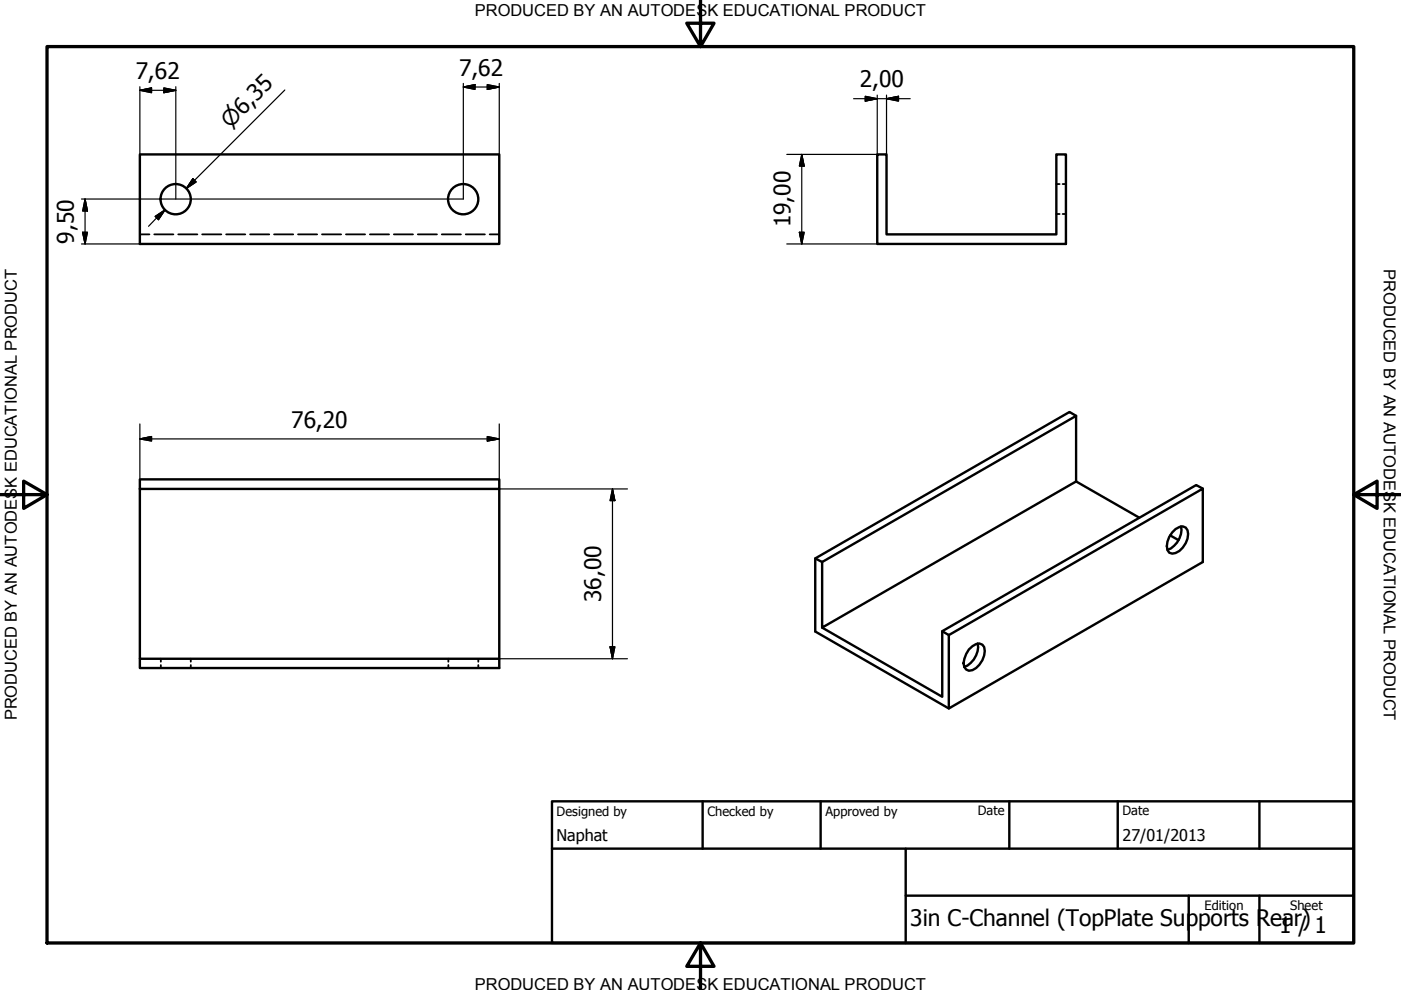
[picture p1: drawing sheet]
<svg xmlns="http://www.w3.org/2000/svg" width="297mm" height="210mm" viewBox="0 0 297 210" stroke-linecap="round" stroke-linejoin="round" font-family="sans-serif">
<!-- layer: Visible (ISO) -->
<g fill="none" stroke="#000" stroke-width=".51">
<path d="M29.7 32.7h76.2v19h-76.2zM186 32.7h2v17h36v-17h2v19h-40zM228.2 88.2l-1.4-.9-54 31.1v15.5l28.4 16.3M29.7 101.6h76.2v2.1h-76.2zM29.7 103.7v36h76.2v1.9h-76.2v-1.9M105.9 103.7v36M228.2 102.1v-13.9l-53.9 31-1.5-.8M228.2 102.1l-53.9 31v-13.9M228.2 102.1l13.4 7.7M248.1 113.5l1.8 1M248.5 112.9a2.25 2.25 0 0 1 2.9-1 2.86 2.86 0 0 1 0 3.3 3.6 3.6 0 0 1-2.9 2.2l-.6-.2a2.97 2.97 0 0 1 0-3.4zM250.4 111.6a4.5 4.5 0 0 1-2.9 5"/>
<path d="M255 103.6l-1.4-.8-53.8 31v13.9l-25.5-14.6M199.8 133.8l1.4 .9 53.8-31.1v15.6l-53.8 31v-15.5M205.4 137.7l1.5-1.1 .7-.2 .7 .3a2.86 2.86 0 0 1 0 3.3 3.6 3.6 0 0 1-2.9 2.2 1.74 1.74 0 0 1-.9-2.5zM207.3 136.4a4.5 4.5 0 0 1-2.9 5"/>
<circle cx="37.2" cy="42.2" r="3.2"/>
<circle cx="98.2" cy="42.2" r="3.2"/>
</g>
<!-- layer: Hidden (ISO) -->
<g fill="none" stroke="#000" stroke-width=".38">
<path d="M224 39h.7M225.3 39h.7M29.7 49.7h2M32.7 49.7h4.1M37.8 49.7h4M42.9 49.7h4M47.9 49.7h4.1M53 49.7h4.1M58.1 49.7h4.1M63.2 49.7h4M68.3 49.7h4M73.3 49.7h4.1"/>
<path d="M78.4 49.7h4.1M83.5 49.7h4.1M88.6 49.7h4M93.7 49.7h4M98.7 49.7h4.1M103.8 49.7h2.1M224 45.4h.7M225.3 45.4h.7M34.1 139.7v.6M40.4 139.7v.6M95.1 139.7v.6M101.4 139.7v.6"/>
<path d="M34.1 141v.6M40.4 141v.6M95.1 141v.6M101.4 141v.6"/>
</g>
<!-- layer: Border (ISO) -->
<path d="M148.5 -.1v10l-2.9-5h5.8l-2.9 5M10 9.9h277v190h-277zM0 104.9h10l-5-2.9v5.8l5-2.9M287 104.9l5 2.9v-5.8l-5 2.9h10M148.5 199.9l2.9 5h-5.8l2.9-5v10" fill="none" stroke="#000" stroke-width=".7"/>
<!-- layer: Title (ISO) -->
<path d="M117 169.9h170v30h-170zM117 179.9h170M149 169.9v10M174 169.9v10M192 179.9v20M214 169.9v10M237 169.9v10M267 169.9v10M192 189.9h95M252 189.9v10M267 189.9v10" fill="none" stroke="#000" stroke-width=".51"/>
<!-- layer: Dimension (ISO) -->
<g fill="none" stroke="#000" stroke-width=".25">
<path d="M29.7 19.1l2.4-.5v1.1zM29.7 18.4v14.3M29.7 19.1h7.6M34.7 18.6l2.6 .5-2.6 .6zM37.3 18.4v23.8M60.4 19.1l-20.9 20.9 1.8-1.8M98.2 18.5l2.5-.6v1.1zM98.2 18.5h7.7M98.2 17.7v24.5h-80.9M103.3 17.9l2.6 .6-2.6 .5zM105.9 17.7v15M40.9 37.9l.7 .7-2.1 1.4z"/>
<path d="M170 32.7l.5 2.5h-1zM170 32.7v19M181 20.9h12M183.5 20.4l2.5 .5-2.5 .5zM186 20.2v12.5h-19.2M188 20.9l2.5-.5v1zM188 20.2v12.5M17.3 51.7h12.4M17.5 49.2h1l-.5 2.5zM18 42.2l.5 2.5h-1zM18 42.2v9.5M32.9 45.9l2.1-1.4-1.4 2.1z"/>
<path d="M35 44.5l-3.5 3.5M166.8 51.7h19.2M169.5 49.2h1l-.5 2.5zM29.7 93.1l2.4-.5v.9zM29.7 93.1h76.2M29.7 89.9v11.7M103.3 92.6l2.6 .5-2.6 .4zM105.9 89.9v11.7M105.9 103.7h27.1M129.9 103.7l.5 2.4h-1.1zM129.9 103.7v36M105.9 139.7h27.1"/>
<path d="M129.3 137.1h1.1l-.5 2.6z"/>
</g>
<g fill="#000" stroke="#000" stroke-width=".25">
<path d="M29.7 19.1l2.4-.5zM29.7 19.1l2.4-.5v1.1zM34.7 19.7l2.6-.6zM34.7 18.6l2.6 .5-2.6 .6zM98.2 18.5l2.5-.6zM98.2 18.5l2.5-.6v1.1zM103.3 19l2.6-.5zM103.3 17.9l2.6 .6-2.6 .5zM40.9 37.9l-1.4 2.1zM40.9 37.9l.7 .7-2.1 1.4zM170 32.7l.5 2.5zM170 32.7l.5 2.5h-1z"/>
<path d="M183.5 21.4l2.5-.5zM183.5 20.4l2.5 .5-2.5 .5zM188 20.9l2.5-.5zM188 20.9l2.5-.5v1zM17.5 49.2l.5 2.5zM17.5 49.2h1l-.5 2.5zM18 42.2l.5 2.5zM18 42.2l.5 2.5h-1zM35 44.5l-1.4 2.1zM32.9 45.9l2.1-1.4-1.4 2.1zM169.5 49.2l.5 2.5zM169.5 49.2h1l-.5 2.5z"/>
<path d="M29.7 93.1l2.4-.5zM29.7 93.1l2.4-.5v.9zM103.3 93.5l2.6-.4zM103.3 92.6l2.6 .5-2.6 .4zM129.9 103.7l.5 2.4zM129.9 103.7l.5 2.4h-1.1zM129.3 137.1l.6 2.6zM129.3 137.1h1.1l-.5 2.6z"/>
</g>
<g font-size="4.8">
<text x="28.8" y="16.7">7,62</text>
<text x="97.3" y="16.1">7,62</text>
<text x="182.3" y="18.5">2,00</text>
<text x="15.6" y="51.7" transform="rotate(-90 15.6 51.7)">9,50</text>
<text x="167.6" y="48.2" transform="rotate(-90 167.6 48.2)">19,00</text>
<text x="61.7" y="90.6">76,20</text>
<text x="127.4" y="127.6" transform="rotate(-90 127.4 127.6)">36,00</text>
<text x="193" y="196.3">3in C-Channel (TopPlate Supports Rear)</text>
<text x="271.2" y="197.8">1 / 1</text>
</g>
<text font-size="4.6" x="48.8" y="27.3" transform="rotate(-45 48.8 27.3)">⌀6,35</text>
<g font-size="3.5">
<text x="100.6" y="3.5">PRODUCED BY AN AUTODESK EDUCATIONAL PRODUCT</text>
<text x="293.4" y="57.1" transform="rotate(90 293.4 57.1)">PRODUCED BY AN AUTODESK EDUCATIONAL PRODUCT</text>
<text x="3.6" y="152.8" transform="rotate(-90 3.6 152.8)">PRODUCED BY AN AUTODESK EDUCATIONAL PRODUCT</text>
<text x="100.6" y="209.9">PRODUCED BY AN AUTODESK EDUCATIONAL PRODUCT</text>
</g>
<g font-size="3.4">
<text x="118" y="178.2">Naphat</text>
<text x="238" y="178.3">27/01/2013</text>
</g>
<g font-size="2.7">
<text x="118" y="173">Designed by</text>
<text x="150" y="173">Checked by</text>
<text x="175" y="173">Approved by</text>
<text x="207.3" y="172.9">Date</text>
<text x="238" y="172.9">Date</text>
<text x="255.4" y="193">Edition</text>
<text x="273.6" y="193">Sheet</text>
</g>
</svg>
